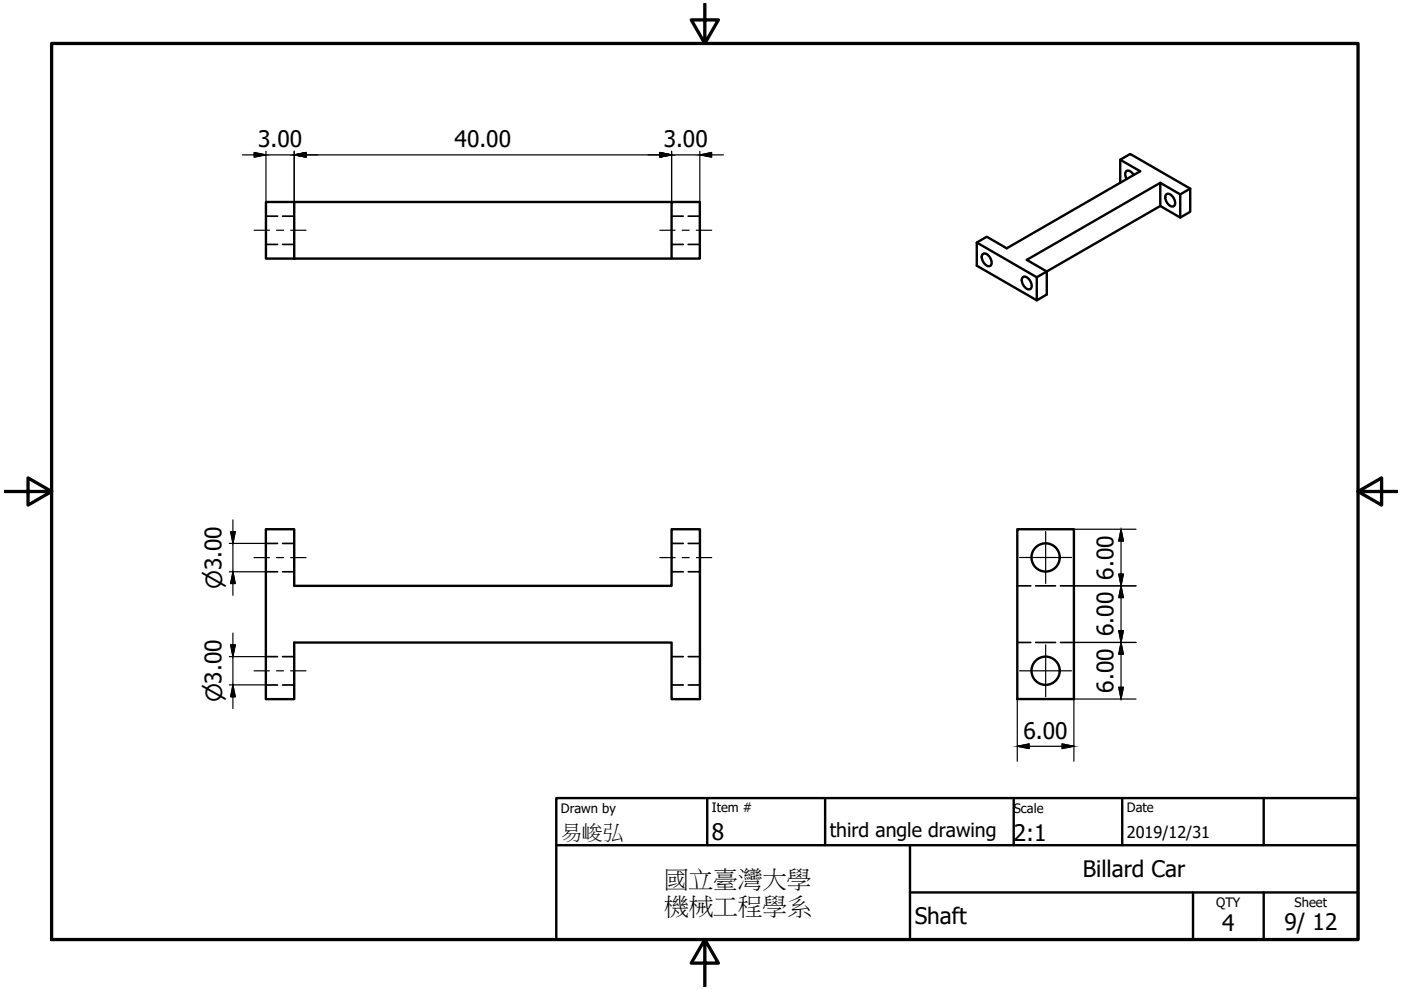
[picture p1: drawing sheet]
<svg xmlns="http://www.w3.org/2000/svg" width="297mm" height="210mm" viewBox="0 0 297 210" stroke-linecap="round" stroke-linejoin="round" font-family="sans-serif">
<!-- layer: Hidden (ISO) -->
<g fill="none" stroke="#000" stroke-width=".36">
<path d="M56.4 51.8h2.5M56.4 45.8h2.5M59.9 51.8h2.5M59.9 45.8h2.5M142.4 51.8h2.5M142.4 45.8h2.5M145.9 51.8h2.5M145.9 45.8h2.5M56.4 115.2h2.4M59.9 115.2h2.5M142.4 115.2h2.5M145.9 115.2h2.5"/>
<path d="M56.4 139.2h2.4M56.4 121.2h2.4M59.9 139.2h2.5M59.9 121.2h2.5M142.4 139.2h2.5M142.4 121.2h2.5M145.9 139.2h2.5M145.9 121.2h2.5M215.7 136.2h2.8M215.7 124.2h2.8M219.6 136.2h4.2M219.6 124.2h4.2"/>
<path d="M224.8 136.2h2.9M224.8 124.2h2.9M56.4 145.2h2.4M59.9 145.2h2.5M142.4 145.2h2.5M145.9 145.2h2.5"/>
</g>
<!-- layer: Visible (ISO) -->
<g fill="none" stroke="#000" stroke-width=".51">
<path d="M237.5 38.8v-4.9l2.1-1.3 12.7 7.4M237.5 33.9l4.2 2.4-28.3 16.3-4.2-2.4-2.1 1.2v4.9l12.7 7.4 2.1-1.3v-4.8l-4.2-2.5 28.3-16.3v4.9M240.4 37.1a1.06 1.06 0 0 0-1.7-.7 1.66 1.66 0 0 0 .2 1.6M246 38.8l4.2 2.4v4.9l-4.2-2.4M56.4 42.8h6v12h-6zM62.4 54.8h80M62.4 42.8h80M142.4 42.8h6v12h-6zM207.1 51.4l12.7 7.4M208.3 53.9a1.29 1.29 0 0 1 1.7 1 1.14 1.14 0 0 1-.2 1.5 1.85 1.85 0 0 1-1.5-2.5zM216.8 58.8a1.29 1.29 0 0 1 1.7 1 1.14 1.14 0 0 1-.2 1.5 1.85 1.85 0 0 1-1.5-2.5zM246 43.7l-26.2 15.1v4.9"/>
<path d="M247.3 41.2a1.29 1.29 0 0 1 1.7 1 1.14 1.14 0 0 1-.3 1.6 1.85 1.85 0 0 1-1.4-2.6zM250.2 41.2l2.1-1.2v4.9l-2.1 1.2M56.4 112.2h6v12h80v-12h6v36h-6v-12h-80v12h-6zM215.7 112.2h12v36h-12z"/>
<circle cx="221.7" cy="118.2" r="3"/>
<circle cx="221.7" cy="142.2" r="3"/>
</g>
<!-- layer: Centerline (ISO) -->
<g fill="none" stroke="#000" stroke-width=".25">
<path d="M53.9 48.8h3.2M58.6 48.8h1.5M61.6 48.8h3.3M139.9 48.8h3.2M144.6 48.8h1.5M147.6 48.8h3.3M53.9 118.2h3.2M58.6 118.2h1.5M61.6 118.2h3.3M139.9 118.2h3.3M144.7 118.2h1.4M147.6 118.2h3.3"/>
<path d="M53.9 142.2h3.2M58.6 142.2h1.5M61.6 142.2h3.3"/>
</g>
<!-- layer: Center Mark (ISO) -->
<path d="M216.2 118.2h11M221.7 112.7v11M221.7 136.7v11M216.2 142.2h11" fill="none" stroke="#000" stroke-width=".25"/>
<!-- layer: Border (ISO) -->
<path d="M10.9 9.2h277v190h-277zM149.4 .8v8.4l-2.8-5h5.7l-2.9 5M1 104.2h9.9l-5-2.9v5.8l5-2.9M287.9 104.2l5 2.9v-5.8l-5 2.9h8.4M149.4 199.2l2.9 5h-5.7l2.8-5v10" fill="none" stroke="#000" stroke-width=".7"/>
<!-- layer: Title (ISO) -->
<path d="M117.9 169.2h170v30h-170zM117.9 179.2h170M149.9 169.2v10M174.9 169.2v10M192.9 179.2v20M214.9 169.2v10M237.9 169.2v10M267.9 169.2v10M192.9 189.2h95M252.9 189.2v10M267.9 189.2v10" fill="none" stroke="#000" stroke-width=".51"/>
<!-- layer: Dimension (ISO) -->
<g fill="none" stroke="#000" stroke-width=".25">
<path d="M51.4 32.8h5l-2.5 .5v-1l2.5 .5h6l2.5 .5v-1l-2.5 .5h77.5M56.4 32.1v10.7M62.4 32.1v13.7M139.9 32.8h2.5l-2.5 .5v-1l2.5 .5M142.4 32.8h6l2.5 .5v-1l-2.5 .5h5M142.4 32.1v10.7M148.4 32.1v13.7M48.6 115.2h7.8M49.4 110.2v5l-.5-2.5h1l-.5 2.5v6l-.5 2.5h1l-.5-2.5v5M227.7 112.2h13.2M237.7 112.2l-.5 2.5h1l-.5-2.5v12l-.5-2.5h1l-1 5h1l-.5-2.5v12l-.5-2.5h1l-1 5h1l-.5-2.5v12l-.5-2.5h1l-.5 2.5M48.6 121.2h7.8"/>
<path d="M48.6 139.2h7.8M49.4 134.2v5l-.5-2.5h1l-.5 2.5v6l-.5 2.5h1l-.5-2.5v5M227.7 124.2h13.2M227.7 136.2h13.2M48.6 145.2h7.8M215.7 158.2l2.5 .5v-1l-2.5 .5h12l-2.5 .5v-1l2.5 .5M215.7 148.2v13.2M240.9 148.2h-13.2v13.2"/>
</g>
<g fill="#000" stroke="#000" stroke-width=".21">
<path d="M48.9 112.7h1l-.5 2.5zM237.7 112.2l.5 2.5h-1zM48.9 136.7h1l-.5 2.5zM49.4 121.2l.5 2.5h-1zM237.2 121.7h1l-.5 2.5zM237.2 133.7h1l-.5 2.5zM237.7 124.2l.5 2.5h-1zM237.7 136.2l.5 2.5h-1zM49.4 145.2l.5 2.5h-1zM237.2 145.7h1l-.5 2.5z"/>
<path d="M53.9 32.3l2.5 .5h-2.5zM53.9 32.8v.5l2.5-.5z"/>
<path d="M62.4 32.8l2.5-.5v.5zM62.4 32.8l2.5 .5v-.5z"/>
<path d="M62.4 32.8l2.5-.5v.5zM62.4 32.8l2.5 .5v-.5z"/>
<path d="M139.9 32.3l2.5 .5h-2.5zM139.9 32.8v.5l2.5-.5z"/>
<path d="M139.9 32.3l2.5 .5h-2.5zM139.9 32.8v.5l2.5-.5z"/>
<path d="M148.4 32.8l2.5-.5v.5zM148.4 32.8l2.5 .5v-.5z"/>
<path d="M215.7 158.2l2.5-.5v.5zM215.7 158.2l2.5 .5v-.5z"/>
<path d="M225.2 157.7l2.5 .5h-2.5zM225.2 158.2v.5l2.5-.5z"/>
</g>
<g font-size="5.2">
<text x="140.8" y="188.1">國立臺灣大學</text>
<text x="140.8" y="193.9">機械工程學系</text>
</g>
<g font-size="4.8">
<text x="54.7" y="31.2">3.00</text>
<text x="96.4" y="31.2">40.00</text>
<text x="140.7" y="31.2">3.00</text>
<text x="236.1" y="122.9" transform="rotate(-90 236.1 122.9)">6.00</text>
<text x="236.1" y="134.9" transform="rotate(-90 236.1 134.9)">6.00</text>
<text x="236.1" y="146.9" transform="rotate(-90 236.1 146.9)">6.00</text>
<text x="217" y="156.6">6.00</text>
<text x="150.9" y="178.1">8</text>
<text x="214.9" y="178.2">2:1</text>
<text x="229.6" y="186">Billard Car</text>
<text x="193.9" y="196">Shaft</text>
<text x="259.1" y="197.4">4</text>
<text x="272.3" y="197.2">9/ 12</text>
</g>
<g font-size="4.7">
<text x="47.1" y="124.9" transform="rotate(-90 47.1 124.9)">⌀3.00</text>
<text x="47.1" y="148.9" transform="rotate(-90 47.1 148.9)">⌀3.00</text>
</g>
<text font-size="4.5" x="118.9" y="177.8">易峻弘</text>
<text font-size="4.1" x="175.9" y="177.4">third angle drawing</text>
<text font-size="3.4" x="238.9" y="177.7">2019/12/31</text>
<g font-size="2.8">
<text x="118.9" y="172.3">Drawn by</text>
<text x="150.9" y="172.2">Item #</text>
<text x="214.9" y="172.3">Scale</text>
<text x="238.9" y="172.2">Date</text>
<text x="257.9" y="192.2">QTY</text>
<text x="274.5" y="192.3">Sheet</text>
</g>
</svg>
